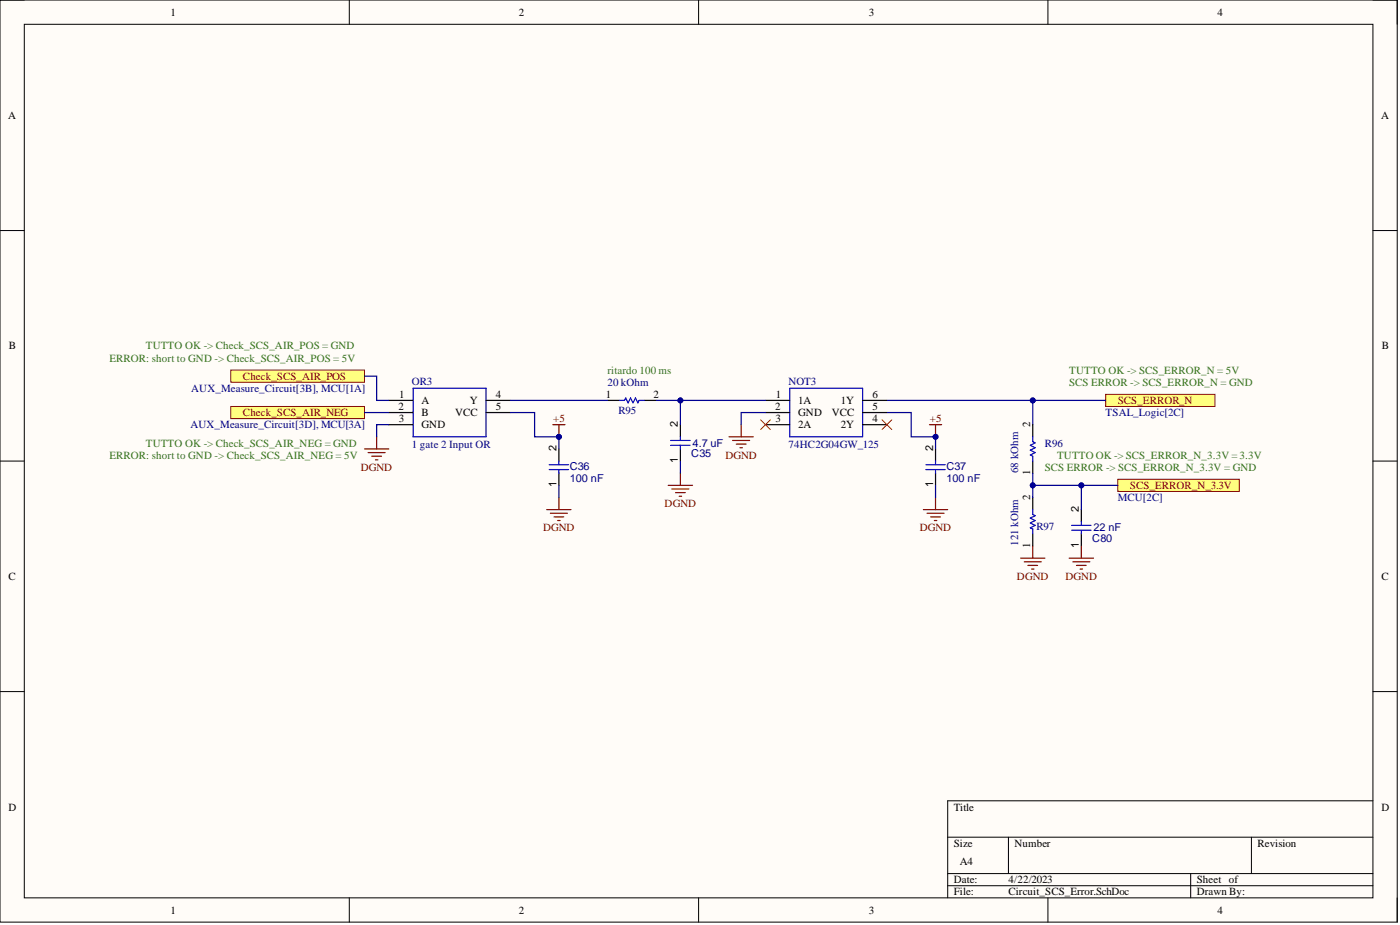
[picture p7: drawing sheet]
<svg xmlns="http://www.w3.org/2000/svg" width="292mm" height="193mm" viewBox="0 0 292 193" stroke-linecap="round" stroke-linejoin="round" font-family="sans-serif">
<path d="M0 0h291.5v192.4h-291.5z" fill-rule="evenodd" fill="#fffcf8"/>
<path d="M0 0h291.5v192.4h-291.5z" fill="none" stroke="#000" stroke-width=".21"/>
<path d="M5.1 5.1h281.4v182.2h-281.4z" fill-rule="evenodd" fill="#fffcf8"/>
<g fill="none" stroke="#000" stroke-width=".21">
<path d="M0 0h5.1M5.1 5.1h281.4v182.2h-281.4zM72.9 0v5.1M145.8 0v5.1M218.6 0v5.1M286.5 0h5v5.1M0 48.1h5.1M286.5 48.1h5M0 96.2h5.1M286.5 96.2h5M0 144.3h5.1M286.5 144.3h5"/>
<path d="M197.7 174.7h88.8M210.4 174.7v7.5M261.1 174.7v7.5M286.5 167.1h-88.8v20.2M72.9 187.3v5.1M145.8 187.3v5.1M197.7 182.2h88.8M197.7 184.8h88.8M218.6 187.3v5.1M248.4 182.2v5.1M291.5 187.3v5.1"/>
</g>
<path d="M76 93.7h5.1M76.8 94.4h3.6M77.6 95.2h2M78.3 95.9h.5M78.6 91.1v2.6" fill="none" stroke="#800000" stroke-width=".25"/>
<path d="M48.2 84.8h27.8v2.5h-27.8z" fill-rule="evenodd" fill="#ffff80"/>
<path d="M48.2 84.8h27.8v2.5h-27.8z" fill="none" stroke="#800000" stroke-width=".21"/>
<path d="M48.2 77.2h27.8v2.5h-27.8z" fill-rule="evenodd" fill="#ffff80"/>
<path d="M48.2 77.2h27.8v2.5h-27.8z" fill="none" stroke="#800000" stroke-width=".21"/>
<path d="M126.7 83.5h2.6M134.4 83.5h2.5M142 88.6v2.5M142 93.7v2.5M159.7 83.5h5.1M159.7 86.1h5.1M159.7 88.6h5.1M180 83.5h5.1M180 86.1h5.1M180 88.6h5.1" fill="none" stroke="#000" stroke-width=".25"/>
<path d="M129.3 83.5h1l.3-.5 .5 1 .5-1 .5 1 .5-1 .5 1 .2-.5h1.1M139.9 91.9h4.1M139.9 92.9h4.1M142 91.1v.8M142 92.9v.8M164.8 81h15.2v10.1h-15.2z" fill="none" stroke="#00f" stroke-width=".25"/>
<path d="M142 98.7v2.6M152.1 91.1h5.1M152.9 91.9h3.5M153.6 92.6h2M154.4 93.4h.5M154.6 88.6v2.5M193.9 88.6h2.6M195.2 88.6v2.5M139.4 101.3h5.1M140.2 102h3.5M140.9 102.8h2.1M141.7 103.5h.5" fill="none" stroke="#800000" stroke-width=".25"/>
<path d="M158.7 87.6l2 2M160.7 87.6l-2 2M184 87.6l2.1 2M186.1 87.6l-2.1 2" fill="none" stroke="#f00" stroke-width=".21"/>
<circle cx="195.2" cy="91.1" r=".51" fill="#000080"/>
<circle cx="195.2" cy="91.1" r=".51" fill="none" stroke="#000080" stroke-width=".21"/>
<path d="M195.2 93.7v2.5M195.2 98.7v2.6" fill="none" stroke="#000" stroke-width=".25"/>
<path d="M193.2 96.9h4M193.2 98h4M195.2 96.2v.7M195.2 98v.7" fill="none" stroke="#00f" stroke-width=".25"/>
<path d="M192.7 106.3h5M193.4 107.1h3.6M194.2 107.8h2M194.9 108.6h.5M195.2 103.8v2.5" fill="none" stroke="#800000" stroke-width=".25"/>
<path d="M230.7 82.3h22.8v2.5h-22.8z" fill-rule="evenodd" fill="#ffff80"/>
<path d="M230.7 82.3h22.8v2.5h-22.8z" fill="none" stroke="#800000" stroke-width=".21"/>
<path d="M86.2 81h15.2v10.1h-15.2z" fill="none" stroke="#00f" stroke-width=".25"/>
<path d="M81.1 83.5h5.1M81.1 86.1h5.1M81.1 88.6h5.1M101.4 83.5h5.1M101.4 86.1h5.1" fill="none" stroke="#000" stroke-width=".25"/>
<path d="M115.3 88.6h2.6M116.6 88.6v2.5" fill="none" stroke="#800000" stroke-width=".25"/>
<circle cx="116.6" cy="91.1" r=".51" fill="#000080"/>
<circle cx="116.6" cy="91.1" r=".51" fill="none" stroke="#000080" stroke-width=".21"/>
<path d="M116.6 93.7v2.5M116.6 98.7v2.6" fill="none" stroke="#000" stroke-width=".25"/>
<path d="M114.6 96.9h4M114.6 98h4M116.6 96.2v.7M116.6 98v.7" fill="none" stroke="#00f" stroke-width=".25"/>
<path d="M114.1 106.3h5M114.8 107.1h3.6M115.6 107.8h2M116.4 108.6h.5M116.6 103.8v2.5M212.9 116.4h5.1M213.7 117.2h3.5M214.5 118h2M215.2 118.7h.5M215.5 113.9v2.5" fill="none" stroke="#800000" stroke-width=".25"/>
<path d="M233.2 100h25.4v2.5h-25.4z" fill-rule="evenodd" fill="#ffff80"/>
<path d="M233.2 100h25.4v2.5h-25.4z" fill="none" stroke="#800000" stroke-width=".21"/>
<path d="M76 78.5h2.6v5h2.5M76 86.1h5.1M81.1 88.6h-2.5v2.5M136.9 83.5h5.1v5.1" fill="none" stroke="#000080" stroke-width=".25"/>
<circle cx="142" cy="83.5" r=".51" fill="#000080"/>
<circle cx="142" cy="83.5" r=".51" fill="none" stroke="#000080" stroke-width=".21"/>
<path d="M142 96.2v2.5M159.7 86.1h-5.1v2.5M185.1 86.1h5v5h5.1v2.6M195.2 101.3v2.5" fill="none" stroke="#000080" stroke-width=".25"/>
<circle cx="195.2" cy="91.1" r=".51" fill="#000080"/>
<circle cx="195.2" cy="91.1" r=".51" fill="none" stroke="#000080" stroke-width=".21"/>
<path d="M142 83.5h17.7" fill="none" stroke="#000080" stroke-width=".25"/>
<circle cx="142" cy="83.5" r=".51" fill="#000080"/>
<circle cx="142" cy="83.5" r=".51" fill="none" stroke="#000080" stroke-width=".21"/>
<path d="M106.5 86.1h5v5h5.1v2.6M116.6 101.3v2.5" fill="none" stroke="#000080" stroke-width=".25"/>
<circle cx="116.6" cy="91.1" r=".51" fill="#000080"/>
<circle cx="116.6" cy="91.1" r=".51" fill="none" stroke="#000080" stroke-width=".21"/>
<path d="M106.5 83.5h20.2M185.1 83.5h30.4" fill="none" stroke="#000080" stroke-width=".25"/>
<circle cx="215.5" cy="83.5" r=".51" fill="#000080"/>
<circle cx="215.5" cy="83.5" r=".51" fill="none" stroke="#000080" stroke-width=".21"/>
<path d="M230.7 83.5h-15.2v5.1" fill="none" stroke="#000080" stroke-width=".25"/>
<circle cx="215.5" cy="83.5" r=".51" fill="#000080"/>
<circle cx="215.5" cy="83.5" r=".51" fill="none" stroke="#000080" stroke-width=".21"/>
<path d="M215.5 88.6v2.5M215.5 96.2v2.5M215.5 103.8v2.5M215.5 111.4v2.5M225.6 106.3v2.5M225.6 111.4v2.5" fill="none" stroke="#000" stroke-width=".25"/>
<path d="M215.5 91.1v1l.5 .3-1 .5 1 .5-1 .5 1 .5-1 .5 .5 .3v1M215.5 106.3v1l.5 .3-1 .5 1 .5-1 .5 1 .5-1 .5 .5 .3v1M223.6 109.6h4M223.6 110.6h4M225.6 108.8v.8M225.6 110.6v.8" fill="none" stroke="#00f" stroke-width=".25"/>
<path d="M223.1 116.4h5M223.8 117.2h3.6M224.6 118h2M225.4 118.7h.5M225.6 113.9v2.5" fill="none" stroke="#800000" stroke-width=".25"/>
<path d="M225.6 101.3v5" fill="none" stroke="#000080" stroke-width=".25"/>
<circle cx="225.6" cy="101.3" r=".51" fill="#000080"/>
<circle cx="225.6" cy="101.3" r=".51" fill="none" stroke="#000080" stroke-width=".21"/>
<path d="M215.5 101.3h17.7" fill="none" stroke="#000080" stroke-width=".25"/>
<circle cx="215.5" cy="101.3" r=".51" fill="#000080"/>
<circle cx="215.5" cy="101.3" r=".51" fill="none" stroke="#000080" stroke-width=".21"/>
<circle cx="225.6" cy="101.3" r=".51" fill="#000080"/>
<circle cx="225.6" cy="101.3" r=".51" fill="none" stroke="#000080" stroke-width=".21"/>
<path d="M215.5 98.7v5.1" fill="none" stroke="#000080" stroke-width=".25"/>
<circle cx="215.5" cy="101.3" r=".51" fill="#000080"/>
<circle cx="215.5" cy="101.3" r=".51" fill="none" stroke="#000080" stroke-width=".21"/>
<g font-size="2.3">
<text x="35.6" y="3.3">1</text>
<text x="108.2" y="3.3">2</text>
<text x="181.3" y="3.3">3</text>
<text x="254" y="3.3">4</text>
<text x="1.7" y="24.8">A</text>
<text x="288.1" y="24.8">A</text>
<text x="1.9" y="72.9">B</text>
<text x="288.3" y="72.9">B</text>
<text x="83.3" y="83">1</text>
<text x="103.4" y="83">4</text>
<text x="126.4" y="83">1</text>
<text x="136.4" y="83">2</text>
<text x="161.9" y="83">1</text>
<text x="182" y="83">6</text>
<text x="83.1" y="85.6">2</text>
<text x="83.2" y="88.1">3</text>
<text x="88" y="84.3">A</text>
<text x="88" y="86.8">B</text>
<text x="88" y="89.4">GND</text>
<text x="95" y="86.8">VCC</text>
<text x="98" y="84.3">Y</text>
<text x="103.4" y="85.6">5</text>
<text x="141.5" y="89.1" transform="rotate(-90 141.5 89.1)">2</text>
<text x="161.7" y="85.6">2</text>
<text x="161.8" y="88.1">3</text>
<text x="166.5" y="84.3">1A</text>
<text x="166.5" y="86.8">GND</text>
<text x="166.5" y="89.4">2A</text>
<text x="173.6" y="86.8">VCC</text>
<text x="175.4" y="89.4">2Y</text>
<text x="175.4" y="84.3">1Y</text>
<text x="182" y="88.1">4</text>
<text x="182" y="85.6">5</text>
<text x="215" y="89.1" transform="rotate(-90 215 89.1)">2</text>
<text x="116.1" y="94.2" transform="rotate(-90 116.1 94.2)">2</text>
<text x="194.7" y="94.2" transform="rotate(-90 194.7 94.2)">2</text>
<text x="116.1" y="101.6" transform="rotate(-90 116.1 101.6)">1</text>
<text x="141.5" y="96.5" transform="rotate(-90 141.5 96.5)">1</text>
<text x="194.7" y="101.6" transform="rotate(-90 194.7 101.6)">1</text>
<text x="215" y="99.1" transform="rotate(-90 215 99.1)">1</text>
<text x="215" y="104.3" transform="rotate(-90 215 104.3)">2</text>
<text x="225.1" y="106.8" transform="rotate(-90 225.1 106.8)">2</text>
<text x="215" y="114.2" transform="rotate(-90 215 114.2)">1</text>
<text x="225.1" y="114.2" transform="rotate(-90 225.1 114.2)">1</text>
<text x="1.8" y="121">C</text>
<text x="288.2" y="121">C</text>
<text x="1.8" y="169.1">D</text>
<text x="199" y="169.1">Title</text>
<text x="288.2" y="169.1">D</text>
<text x="199" y="176.7">Size</text>
<text x="211.7" y="176.7">Number</text>
<text x="262.4" y="176.7">Revision</text>
<text x="199" y="184.3">Date:</text>
<text x="200.3" y="180.5">A4</text>
<text x="210.4" y="184.3">4/22/2023</text>
<text x="249.7" y="184.3">Sheet of</text>
<text x="35.6" y="190.6">1</text>
<text x="108.2" y="190.6">2</text>
<text x="181.3" y="190.6">3</text>
<text x="199" y="186.8">File:</text>
<text x="210.4" y="186.8">Circuit_SCS_Error.SchDoc</text>
<text x="249.7" y="186.8">Drawn By:</text>
<text x="254" y="190.6">4</text>
</g>
<g font-size="2.3" fill="#38761d">
<text x="22.8" y="75.4">ERROR: short to GND -&gt; Check_SCS_AIR_POS = 5V</text>
<text x="30.4" y="72.9">TUTTO OK -&gt; Check_SCS_AIR_POS = GND</text>
<text x="126.7" y="78">ritardo 100 ms</text>
<text x="223.1" y="78">TUTTO OK -&gt; SCS_ERROR_N = 5V</text>
<text x="223.1" y="80.5">SCS ERROR -&gt; SCS_ERROR_N = GND</text>
<text x="22.8" y="95.7">ERROR: short to GND -&gt; Check_SCS_AIR_NEG = 5V</text>
<text x="30.4" y="93.2">TUTTO OK -&gt; Check_SCS_AIR_NEG = GND</text>
<text x="220.5" y="95.7">TUTTO OK -&gt; SCS_ERROR_N_3.3V = 3.3V</text>
<text x="218" y="98.2">SCS ERROR -&gt; SCS_ERROR_N_3.3V = GND</text>
</g>
<g font-size="2.3" fill="#000080">
<text x="39.9" y="81.8">AUX_Measure_Circuit[3B], MCU[1A]</text>
<text x="85.9" y="80.2">OR3</text>
<text x="126.7" y="80.5">20 kOhm</text>
<text x="164.5" y="80.2">NOT3</text>
<text x="39.7" y="89.4">AUX_Measure_Circuit[3D], MCU[3A]</text>
<text x="129" y="86.3">R95</text>
<text x="230.7" y="86.8">TSAL_Logic[2C]</text>
<text x="85.9" y="93.4">1 gate 2 Input OR</text>
<text x="144.2" y="95.4">C35</text>
<text x="144.5" y="93.2">4.7 uF</text>
<text x="164.5" y="93.4">74HC2G04GW_125</text>
<text x="218" y="93.2">R96</text>
<text x="118.9" y="98">C36</text>
<text x="118.9" y="100.5">100 nF</text>
<text x="197.5" y="98">C37</text>
<text x="197.5" y="100.5">100 nF</text>
<text x="212.4" y="98.7" transform="rotate(-90 212.4 98.7)">68 kOhm</text>
<text x="233.2" y="104.5">MCU[2C]</text>
<text x="212.4" y="113.9" transform="rotate(-90 212.4 113.9)">121 kOhm</text>
<text x="216.2" y="110.6">R97</text>
<text x="227.9" y="113.1">C80</text>
<text x="228.1" y="110.9">22 nF</text>
</g>
<g font-size="2.3" fill="#800000">
<text x="50.7" y="79.2">Check_SCS_AIR_POS</text>
<text x="50.7" y="86.8">Check_SCS_AIR_NEG</text>
<text x="115.4" y="88.1">+5</text>
<text x="194" y="88.1">+5</text>
<text x="233.2" y="84.3">SCS_ERROR_N</text>
<text x="151.3" y="95.7">DGND</text>
<text x="75.3" y="98.2">DGND</text>
<text x="138.7" y="105.8">DGND</text>
<text x="235.8" y="102">SCS_ERROR_N_3.3V</text>
<text x="113.3" y="110.9">DGND</text>
<text x="191.9" y="110.9">DGND</text>
<text x="212.2" y="121">DGND</text>
<text x="222.3" y="121">DGND</text>
</g>
</svg>
